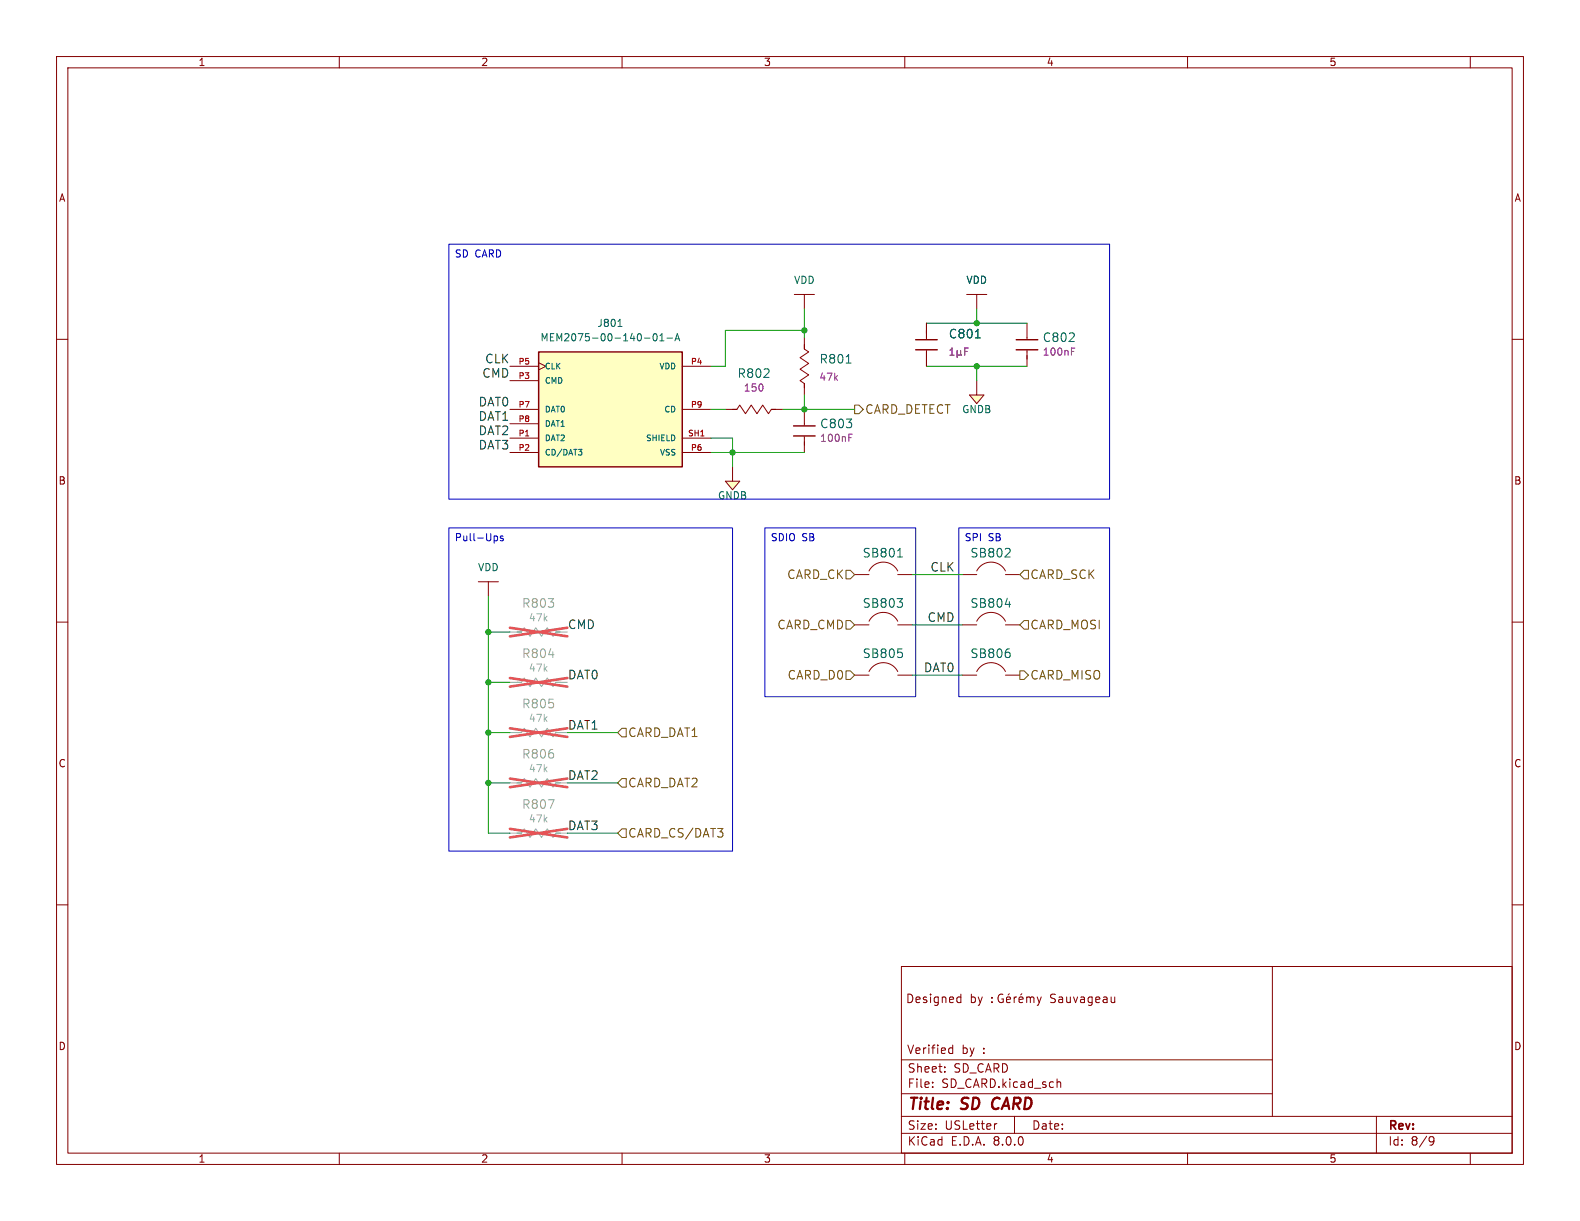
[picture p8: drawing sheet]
<svg xmlns="http://www.w3.org/2000/svg" width="279mm" height="216mm" viewBox="0 0 279 216" stroke-linecap="round" stroke-linejoin="round" font-family="sans-serif">
<g fill="none" stroke="#840000" stroke-width=".18">
<path d="M10 10h259.4v195.9h-259.4zM12 12h255.4v191.9h-255.4zM60 10v2M110 10v2M160 10v2M210 10v2M260 10v2M10 60h2M181.6 57.2v2.7M267.4 60h2M181.6 62v2.8M10 110h2"/>
<path d="M170.2 110.5h2.5M170.2 119.4h2.5M172.7 109.9a2.84 2.84 0 0 1 2.6-1.6 2.84 2.84 0 0 1 2.5 1.6M172.7 118.7a2.84 2.84 0 0 1 2.6-1.5 2.84 2.84 0 0 1 2.5 1.5M177.8 110.5h2.5M177.8 119.4h2.5M267.4 110h2M10 160h2M267.4 160h2M159.4 170.9h108v33h-108zM169.5 176.3l.4 .1M169.9 177.2l-.4 .1"/>
<path d="M169.9 175.8v1.5M175.4 177.1v.2M175.4 176.4v.1M177.3 175.9a.74 .74 0 0 0-.9 .5 .74 .74 0 0 0 .6 .9l.4-.2v-.5h-.3M178 176.8l.7-.2-.1-.2-.4-.1-.2 .2 .1 .7h.5M178.5 175.7l-.2 .2M179.3 176.3v1M179.8 176.3l-.3 .1-.2 .2M180.2 176.8l.7-.2-.1-.2-.4-.1-.2 .2 .1 .7h.5M180.7 175.7l-.2 .2M181.6 176.4l.4-.1 .2 .2M181.6 176.3v1"/>
<path d="M182.2 176.5l.2-.2 .4 .1v.9M182.2 176.5v.8M183.4 176.3l.4 1M183.8 177.3l-.2 .3-.2 .2M184.1 176.3l-.3 1M197.1 177.1l-.4 .2M197.1 176.3v1M225 170.9v26.5M159.4 197.4h108M159.4 193.4h65.6M159.4 187.4h65.6M164.9 192.1v.2"/>
<path d="M164.9 191.4v.1M167.1 189.4v.2M167.1 188.7v.1M167.9 186.2h.6M167.9 185.4h.6M168.5 184.8v1.5M176.3 198.7l-.3 .1M179.4 197.4v3M186.9 191.4l.2-.1 .4 .1 .1 .9M243.4 197.4v6.5M60 203.9v2M110 203.9v2"/>
<path d="M159.4 200.4h108M160 203.9v2M210 203.9v2M253 201l.5 .1a.99 .99 0 0 1-.4 1.4h-.2M253.6 201.6l-.3 .3h-.3M260 203.9v2"/>
</g>
<path d="M175.7 194.4a1.27 1.27 0 0 0 0 1.6" fill="none" stroke="#840000" stroke-width=".4"/>
<path d="M90.2 147.3h1.2M91.4 147.3h.8zM92.2 147.3l.5-.7 1 1.5 1-1.5 1.1 1.5 1-1.5 1 1.5 .5-.8M98.3 147.3h.8zM99.1 147.3h1.2" fill="none" stroke="#a1a1a1" stroke-width=".18"/>
<path d="M90.2 146.6l10.1 1.5M100.3 146.6l-10.1 1.5" fill="none" stroke="#e75356" stroke-width=".46"/>
<path d="M177.8 106.9h.9M178.5 115.4l.1 .2-.1 .6" fill="none" stroke="#006464" stroke-width=".18"/>
<path d="M179.7 60.1h3.8M179.7 61.8h3.8" fill="none" stroke="#840000" stroke-width=".25"/>
<path d="M189.5 62.1h.4M189.5 61.5h.6" fill="none" stroke="#840084" stroke-width=".18"/>
<path d="M171.4 69.9h2.6l-1.3 1.5z" fill="#ffffc2"/>
<path d="M140.5 52.1h3.5M142.2 52.1v2.5M128.3 72.4h1.2M129.5 72.4h.8zM130.3 72.4l.5-.8 1 1.6 1-1.6 1.1 1.6 1-1.6 1 1.6 .5-.8M136.4 72.4h.8zM137.2 72.4h1.2M172.7 67.3v2.6h-1.3l1.3 1.5 1.3-1.5h-1.3" fill="none" stroke="#840000" stroke-width=".18"/>
<path d="M95.2 62.2h25.4v20.4h-25.4z" fill="#ffffc2"/>
<path d="M95.2 62.2h25.4v20.4h-25.4z" fill="none" stroke="#840000" stroke-width=".25"/>
<path d="M90.2 77.5h5M90.2 67.3h5M90.2 64.8h5M90.2 72.4h5M90.2 74.9h5M95.2 64.1l1.3 .7-1.3 .6M120.6 77.5h5.1M120.6 64.8h5.1M120.6 72.4h5.1M90.2 80h5M120.6 80h5.1" fill="none" stroke="#840000" stroke-width=".18"/>
<path d="M109.3 57.7h.7M114 59.8h.9M115.6 59.1l.2-.1a.68 .68 0 0 1 .4 .6 .68 .68 0 0 1-.4 .7l-.2-.2-.1-.3zM116.7 59.4l.4-.4v1.3M118 59.8h.9M119.5 59.9h.6M102.3 79.5h.6l-.3 .3M102.7 79.8l.2 .2v.3l-.2 .2M116.7 60.3h.7M119.3 60.3l.5-1.3 .4 1.3" fill="none" stroke="#006464" stroke-width=".18"/>
<path d="M128.3 85.1h2.5l-1.3 1.5z" fill="#ffffc2"/>
<g fill="none" stroke="#840000" stroke-width=".18">
<path d="M142.2 59.7v1.3M163.8 57.2v2.7M170.9 52.1h3.6M172.7 52.1v2.5M142.2 67.8v.8zM142.2 61.7l.8 .5-1.5 1 1.5 1.1-1.5 1 1.5 1-1.5 1 .7 .5M142.2 61v.7zM142.2 68.6v1.3M142.2 72.4v2.8M142.2 77.2v2.8M163.8 62v2.8M129.5 82.6v2.5h-1.2l1.2 1.5 1.3-1.5h-1.3"/>
<path d="M84.6 102.9h3.5M86.4 102.9v2.5M151.1 119.4h2.6M151.1 110.5h2.6M151.1 101.6h2.6M153.7 118.7a2.84 2.84 0 0 1 2.5-1.5 2.84 2.84 0 0 1 2.5 1.5M153.7 109.9a2.84 2.84 0 0 1 2.5-1.6 2.84 2.84 0 0 1 2.5 1.6M153.7 101a2.84 2.84 0 0 1 2.5-1.6 2.84 2.84 0 0 1 2.5 1.6M158.7 119.4h2.6M158.7 110.5h2.6M158.7 101.6h2.6M170.2 101.6h2.5"/>
<path d="M172.7 101a2.84 2.84 0 0 1 2.6-1.6 2.84 2.84 0 0 1 2.5 1.6M177.8 101.6h2.5"/>
</g>
<path d="M172.5 59.8h.9M149.6 64.2h.9M158.7 98.5h.9M178.5 97l.1 .3v.3l-.9 .9h.9M158.6 105.9h1l-.5 .5M158.8 114.7h.7M159.4 115.4l.2 .2-.2 .6M159.4 106.5l.2 .2-.2 .6" fill="none" stroke="#006464" stroke-width=".18"/>
<path d="M140.3 75.3h3.8M140.3 77.1h3.8M161.9 61.8h3.8M161.9 60.1h3.8" fill="none" stroke="#840000" stroke-width=".25"/>
<path d="M150.1 77.4h.4M150.1 76.8h.6M168 62.8h.7M168 61.9l.4-.4v1.3M169.3 62.6l.1 .2h.3l.2-.2M169.3 62v1.2M169.9 62.6l.1 .2M169.9 62v.6M170.6 62.1h.4M171.2 61.5h-.6v1.3" fill="none" stroke="#840084" stroke-width=".18"/>
<g fill="none" stroke="#a1a1a1" stroke-width=".18">
<path d="M90.2 111.8h1.2M91.4 111.8h.8zM92.2 111.8l.5-.8 1 1.5 1-1.5 1.1 1.5 1-1.5 1 1.5 .5-.7M98.3 111.8h.8zM99.1 111.8h1.2M90.2 138.4h1.2M90.2 120.7h1.2M90.2 129.5h1.2M91.4 138.4h.8zM91.4 120.7h.8zM91.4 129.5h.8zM92.2 138.4l.5-.7 1 1.5 1-1.5 1.1 1.5 1-1.5 1 1.5 .5-.8"/>
<path d="M92.2 120.7l.5-.8 1 1.5 1-1.5 1.1 1.5 1-1.5 1 1.5 .5-.7M92.2 129.5l.5-.7 1 1.5 1-1.5 1.1 1.5 1-1.5 1 1.5 .5-.8M98.3 138.4h.8zM98.3 120.7h.8zM98.3 129.5h.8zM99.1 138.4h1.2M99.1 120.7h1.2M99.1 129.5h1.2"/>
</g>
<path d="M90.2 111l10.1 1.5M90.2 119.9l10.1 1.5M100.3 111l-10.1 1.5M100.3 119.9l-10.1 1.5M90.2 137.7l10.1 1.5M90.2 128.8l10.1 1.5M100.3 137.7l-10.1 1.5M100.3 128.8l-10.1 1.5" fill="none" stroke="#e75356" stroke-width=".46"/>
<path d="M151.1 71.6h.8l.8 .8-.8 .8h-.8zM149.6 118.6h.8l.7 .8-.7 .7h-.8zM149.6 100.8h.8l.7 .8-.7 .8h-.8zM149.6 109.7h.8l.7 .8-.7 .8h-.8zM180.3 118.6h.8l.8 .8-.8 .7h-.8zM180.3 101.6l.8-.8h.8v1.6h-.8zM181.1 109.7h.8v1.6h-.8l-.8-.8zM110 137.7h.7v1.5h-.7l-.8-.8zM110 128.8h.7v1.5h-.7l-.8-.8zM110 146.6h.7v1.5h-.7l-.8-.8zM126.9 146.5h.9l-.5 .6M127.8 147.2v.7" fill="none" stroke="#725600" stroke-width=".18"/>
<path d="M79.4 43.2h116.8v45.1h-116.8zM79.4 93.3h50.1v57.2h-50.1zM87.5 94.8h.4l.1 .2-.1 .5-.4 .1M89 94.8h-.3l-.2 .2v.1l.5 .2v.3h-.5M135.3 93.3h26.6v29.9h-26.6zM169.5 93.3h26.7v29.9h-26.7z" fill="none" stroke="#0000c2" stroke-width=".18"/>
<g fill="none" stroke="#009600" stroke-width=".18">
<path d="M142.2 58.4h-13.9v6.4h-2.6M142.2 54.6v5.1M163.8 57.2h17.8M172.7 54.6v2.6M125.7 72.4h2.6M125.7 77.5h3.8v5.1M138.4 72.4h12.7M142.2 69.9v2.5M163.8 64.8h17.8M172.7 64.8v2.5M125.7 80h16.5M86.4 105.4v41.9h3.8"/>
<path d="M86.4 111.8h3.8M161.3 110.5h8.9M161.3 119.4h8.9M161.3 101.6h8.9M86.4 120.7h3.8M86.4 138.4h3.8M86.4 129.5h3.8M100.3 138.4h8.9M100.3 129.5h8.9M100.3 147.3h8.9"/>
</g>
<g fill="#009600" stroke="#009600" stroke-width=".18">
<circle cx="86.4" cy="111.8" r=".46"/>
<circle cx="86.4" cy="120.7" r=".46"/>
<circle cx="86.4" cy="129.5" r=".46"/>
<circle cx="86.4" cy="138.4" r=".46"/>
<circle cx="142.2" cy="72.4" r=".46"/>
<circle cx="129.5" cy="80" r=".46"/>
<circle cx="172.7" cy="64.8" r=".46"/>
<circle cx="172.7" cy="57.2" r=".46"/>
<circle cx="142.2" cy="58.4" r=".46"/>
</g>
<g font-size="2.8" fill="#840000">
<text x="160.4" y="196.8">Title:</text>
<text x="170.1" y="196.8">SD</text>
<text x="176.3" y="196.8">CARD</text>
</g>
<g font-size="2.1" fill="#0f0f0f">
<text x="85.7" y="64.4">CLK</text>
<text x="84.6" y="72">DAT0</text>
<text x="85.2" y="66.9">CMD</text>
<text x="84.6" y="77.1">DAT2</text>
<text x="84.6" y="74.5">DAT1</text>
<text x="84.6" y="79.6">DAT3</text>
<text x="164.5" y="101.2">CLK</text>
<text x="100.3" y="111.3">CMD</text>
<text x="164" y="110.1">CMD</text>
<text x="163.3" y="119">DAT0</text>
<text x="100.3" y="120.2">DAT0</text>
<text x="100.3" y="129.1">DAT1</text>
<text x="100.3" y="138">DAT2</text>
<text x="100.3" y="146.9">DAT3</text>
</g>
<g font-size="2.1" fill="#006464">
<text x="144.8" y="64.5">R801</text>
<text x="167.7" y="60">C801</text>
<text x="184.3" y="60.7">C802</text>
<text x="130.3" y="67">R802</text>
<text x="144.9" y="75.9">C803</text>
<text x="152.5" y="98.8">SB801</text>
<text x="171.5" y="98.8">SB802</text>
<text x="152.5" y="107.7">SB803</text>
<text x="171.5" y="107.7">SB804</text>
<text x="152.5" y="116.6">SB805</text>
<text x="171.5" y="116.6">SB806</text>
</g>
<g font-size="2.1" fill="#725600">
<text x="152.9" y="73.4">CARD_DETECT</text>
<text x="139.1" y="102.6">CARD_CK</text>
<text x="182.1" y="102.6">CARD_SCK</text>
<text x="137.4" y="111.5">CARD_CMD</text>
<text x="182.1" y="111.5">CARD_MOSI</text>
<text x="139.2" y="120.4">CARD_D0</text>
<text x="182.1" y="120.4">CARD_MISO</text>
<text x="111" y="130.5">CARD_DAT1</text>
<text x="111" y="139.4">CARD_DAT2</text>
<text x="111" y="148.3">CARD_CS/DAT3</text>
</g>
<g font-size="2.1" fill="#989898">
<text x="92.2" y="107.7">R803</text>
<text x="92.2" y="116.6">R804</text>
<text x="92.2" y="125.5">R805</text>
<text x="92.2" y="134.3">R806</text>
<text x="92.2" y="143.2">R807</text>
</g>
<g font-size="2.1" fill="#840000">
<text x="160.1" y="177.6">Designed</text>
<text x="171.5" y="177.6">by</text>
<text x="185.5" y="177.6">Sauvageau</text>
<text x="160.3" y="186.6">Verified</text>
<text x="160.4" y="189.9">Sheet:</text>
<text x="168.6" y="189.9">SD_CARD</text>
<text x="170" y="186.6">by</text>
<text x="173.8" y="186.6">:</text>
<text x="160.4" y="192.6">File:</text>
<text x="166.5" y="192.6">SD_CARD.kicad_sch</text>
<text x="160.4" y="202.8">KiCad</text>
<text x="160.4" y="200">Size:</text>
<text x="167.1" y="200">USLetter</text>
<text x="168.1" y="202.8">E.D.A.</text>
<text x="175.7" y="202.8">8.0.0</text>
<text x="182.4" y="200">Date:</text>
<text x="245.4" y="200.2">Rev:</text>
<text x="245.4" y="202.8">Id:</text>
<text x="249.5" y="202.8">8/9</text>
</g>
<g font-size="1.8" fill="#840000">
<text x="35" y="11.9">1</text>
<text x="85" y="11.9">2</text>
<text x="135" y="11.9">3</text>
<text x="185" y="11.9">4</text>
<text x="235" y="11.9">5</text>
<text x="10.3" y="35.9">A</text>
<text x="267.7" y="35.9">A</text>
<text x="10.3" y="85.9">B</text>
<text x="267.7" y="85.9">B</text>
<text x="10.3" y="135.9">C</text>
<text x="267.7" y="135.9">C</text>
<text x="10.3" y="185.9">D</text>
<text x="267.7" y="185.9">D</text>
<text x="35" y="205.8">1</text>
<text x="85" y="205.8">2</text>
<text x="135" y="205.8">3</text>
<text x="185" y="205.8">4</text>
<text x="235" y="205.8">5</text>
</g>
<g font-size="1.8" fill="#0000c2">
<text x="80.3" y="45.9">SD CARD</text>
<text x="80.3" y="96">Pull-Ups</text>
<text x="136.2" y="96">SDIO</text>
<text x="141.8" y="96">SB</text>
<text x="170.5" y="96">SPI</text>
<text x="174.8" y="96">SB</text>
</g>
<g font-size="1.8" fill="#006464">
<text x="140.3" y="50.4">VDD</text>
<text x="170.8" y="50.4">VDD</text>
<text x="105.6" y="58">J801</text>
<text x="95.5" y="60.6">MEM2075-00-140-01-A</text>
<text x="170" y="73.3">GNDB</text>
<text x="126.9" y="88.5">GNDB</text>
<text x="84.4" y="101.2">VDD</text>
</g>
<g font-size="1.8" fill="#840084">
<text x="184.3" y="63.1">100nF</text>
<text x="131.4" y="69.4">150</text>
<text x="144.8" y="67.5">47k</text>
<text x="144.9" y="78.3">100nF</text>
</g>
<g font-size="1.8" fill="#a1a1a1">
<text x="93.4" y="110.1">47k</text>
<text x="93.4" y="119">47k</text>
<text x="93.4" y="127.9">47k</text>
<text x="93.4" y="136.8">47k</text>
<text x="93.4" y="145.6">47k</text>
</g>
<g font-size="1.4" fill="#a90000">
<text x="91.6" y="64.5">P5</text>
<text x="122.1" y="64.5">P4</text>
<text x="91.6" y="67.1">P3</text>
<text x="91.6" y="77.2">P1</text>
<text x="91.6" y="72.1">P7</text>
<text x="91.6" y="74.7">P8</text>
<text x="121.6" y="77.2">SH1</text>
<text x="122.1" y="72.1">P9</text>
<text x="91.6" y="79.8">P2</text>
<text x="122.1" y="79.8">P6</text>
</g>
<g font-size="1.4" fill="#006464">
<text x="96.3" y="65.5">CLK</text>
<text x="116.5" y="65.5">VDD</text>
<text x="96.3" y="68">CMD</text>
<text x="96.3" y="73.1">DAT0</text>
<text x="96.3" y="75.7">DAT1</text>
<text x="117.3" y="73.1">CD</text>
<text x="96.3" y="78.2">DAT2</text>
<text x="96.3" y="80.7">CD/DAT3</text>
<text x="114.1" y="78.2">SHIELD</text>
<text x="116.6" y="80.7">VSS</text>
</g>
</svg>
